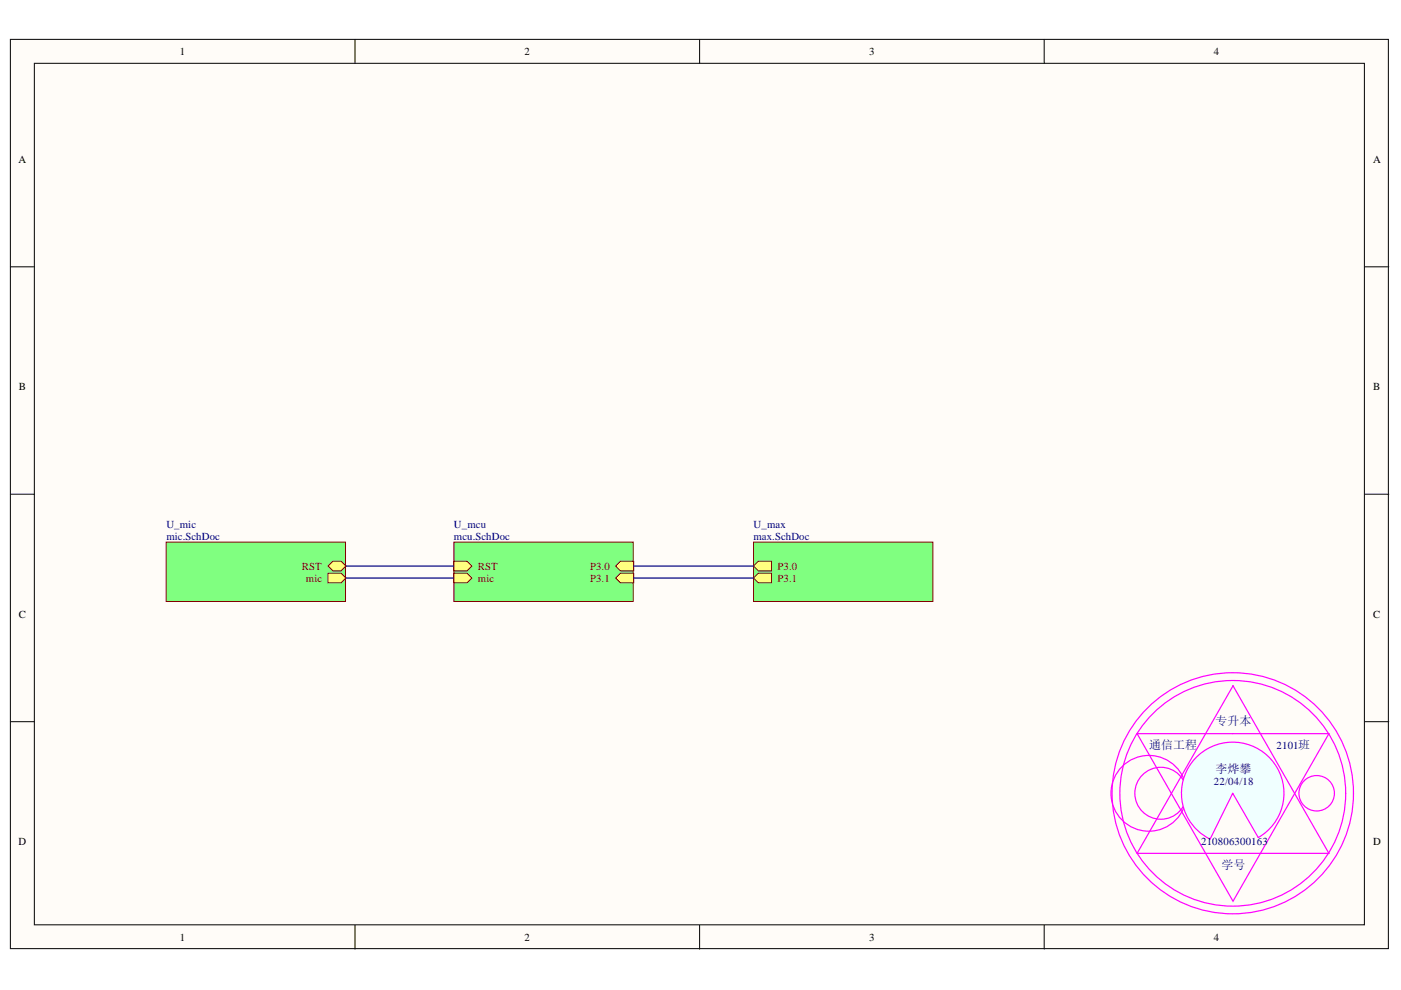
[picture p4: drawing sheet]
<svg xmlns="http://www.w3.org/2000/svg" width="297mm" height="210mm" viewBox="0 0 297 210" stroke-linecap="round" stroke-linejoin="round" font-family="sans-serif">
<g fill="#fffcf8" stroke="#000" stroke-width=".21">
<path d="M2.2 8.3h292.2v192.8h-292.2z"/>
<path d="M7.3 13.4h282v182.7h-282z"/>
</g>
<path d="M75.3 8.3v5.1M148.3 8.3v5.1M221.4 8.3v5.1M2.2 56.6h5.1M289.4 56.6h5.1M2.2 104.8h5.1M289.4 104.8h5.1M2.2 153h5.1M289.4 153h5.1M75.3 196.2v5M148.3 196.2v5M221.4 196.2v5" fill="none" stroke="#000" stroke-width=".21"/>
<g fill="none" stroke="#f0f" stroke-width=".25">
<circle cx="243.6" cy="168.2" r="8"/>
<circle cx="246.1" cy="168.2" r="5.5"/>
<circle cx="261.4" cy="168.2" r="23.9"/>
<circle cx="261.4" cy="168.2" r="25.6"/>
<circle cx="279.2" cy="168.2" r="3.8"/>
</g>
<path d="M253.9 160.3a10.8 10.8 0 0 0 2.7 17.6l4.8-9.7 5.4 9.4a10.8 10.8 0 0 0 3.3-15.9 10.8 10.8 0 0 0-16.2-1.4zM261.4 168.2l5.4 9.4z" fill-rule="evenodd" fill="#f0ffff" stroke="#f0f" stroke-width=".25"/>
<path d="M241.1 155.6h40.7l-20.4 35.5zM261.4 145.4l20.4 35.5h-40.7z" fill="none" stroke="#f0f" stroke-width=".25"/>
<path d="M159.8 114.9h38v12.6h-38z" fill="#80ff80" stroke="#800000" stroke-width=".21"/>
<path d="M159.8 122.6l1-1.1h2.8v2.1h-2.8z" fill-rule="evenodd" fill="#ffff80"/>
<path d="M159.8 122.6l1-1.1h2.8v2.1h-2.8z" fill="none" stroke="#800000" stroke-width=".21"/>
<path d="M159.8 120l1-1h2.8v2h-2.8z" fill-rule="evenodd" fill="#ffff80"/>
<path d="M159.8 120l1-1h2.8v2h-2.8z" fill="none" stroke="#800000" stroke-width=".21"/>
<path d="M96.2 114.9h38.1v12.6h-38.1z" fill="#80ff80" stroke="#800000" stroke-width=".21"/>
<path d="M96.2 119h2.8l1 1-1 1h-2.8z" fill-rule="evenodd" fill="#ffff80"/>
<path d="M96.2 119h2.8l1 1-1 1h-2.8z" fill="none" stroke="#800000" stroke-width=".21"/>
<path d="M96.2 121.5h2.8l1 1.1-1 1h-2.8z" fill-rule="evenodd" fill="#ffff80"/>
<path d="M96.2 121.5h2.8l1 1.1-1 1h-2.8z" fill="none" stroke="#800000" stroke-width=".21"/>
<path d="M130.5 120l1.1-1h2.8v2h-2.8z" fill-rule="evenodd" fill="#ffff80"/>
<path d="M130.5 120l1.1-1h2.8v2h-2.8z" fill="none" stroke="#800000" stroke-width=".21"/>
<path d="M130.5 122.6l1.1-1.1h2.8v2.1h-2.8z" fill-rule="evenodd" fill="#ffff80"/>
<path d="M130.5 122.6l1.1-1.1h2.8v2.1h-2.8z" fill="none" stroke="#800000" stroke-width=".21"/>
<path d="M35.2 114.9h38.1v12.6h-38.1z" fill="#80ff80" stroke="#800000" stroke-width=".21"/>
<path d="M69.5 121.5h2.8l1.1 1.1-1.1 1h-2.8z" fill-rule="evenodd" fill="#ffff80"/>
<path d="M69.5 121.5h2.8l1.1 1.1-1.1 1h-2.8z" fill="none" stroke="#800000" stroke-width=".21"/>
<path d="M69.5 120l1.1-1h1.7l1.1 1-1.1 1h-1.7z" fill-rule="evenodd" fill="#ffff80"/>
<path d="M69.5 120l1.1-1h1.7l1.1 1-1.1 1h-1.7z" fill="none" stroke="#800000" stroke-width=".21"/>
<path d="M73.4 120h22.8M73.4 122.6h22.8M134.4 120h25.4M134.4 122.6h25.4" fill="none" stroke="#000080" stroke-width=".25"/>
<g font-size="2.5" fill="#000080">
<text x="257.7" y="153.8">专升本</text>
<text x="243.7" y="158.8">通信工程</text>
<text x="257.7" y="164">李烨攀</text>
<text x="259" y="184.3">学号</text>
</g>
<g font-size="2.3">
<text x="38.1" y="11.7">1</text>
<text x="111.2" y="11.7">2</text>
<text x="184.3" y="11.7">3</text>
<text x="257.4" y="11.7">4</text>
<text x="3.9" y="34.5">A</text>
<text x="291.1" y="34.5">A</text>
<text x="4" y="82.7">B</text>
<text x="291.1" y="82.7">B</text>
<text x="4" y="130.9">C</text>
<text x="291.1" y="130.9">C</text>
<text x="3.9" y="179.2">D</text>
<text x="291.1" y="179.2">D</text>
<text x="38.1" y="199.5">1</text>
<text x="111.2" y="199.5">2</text>
<text x="184.3" y="199.5">3</text>
<text x="257.4" y="199.5">4</text>
</g>
<g font-size="2.3" fill="#000080">
<text x="35.3" y="111.9">U_mic</text>
<text x="96.3" y="111.9">U_mcu</text>
<text x="159.8" y="111.9">U_max</text>
<text x="35.3" y="114.5">mic.SchDoc</text>
<text x="96.3" y="114.5">mcu.SchDoc</text>
<text x="159.8" y="114.5">max.SchDoc</text>
<text x="270.7" y="158.8">2101班</text>
<text x="257.4" y="166.5">22/04/18</text>
<text x="254.7" y="179.2">210806300163</text>
</g>
<g font-size="2.3" fill="#800000">
<text x="64" y="120.8">RST</text>
<text x="64.9" y="123.3">mic</text>
<text x="101.3" y="120.8">RST</text>
<text x="101.3" y="123.3">mic</text>
<text x="125.1" y="120.8">P3.0</text>
<text x="125.1" y="123.3">P3.1</text>
<text x="164.8" y="123.3">P3.1</text>
<text x="164.8" y="120.8">P3.0</text>
</g>
</svg>
